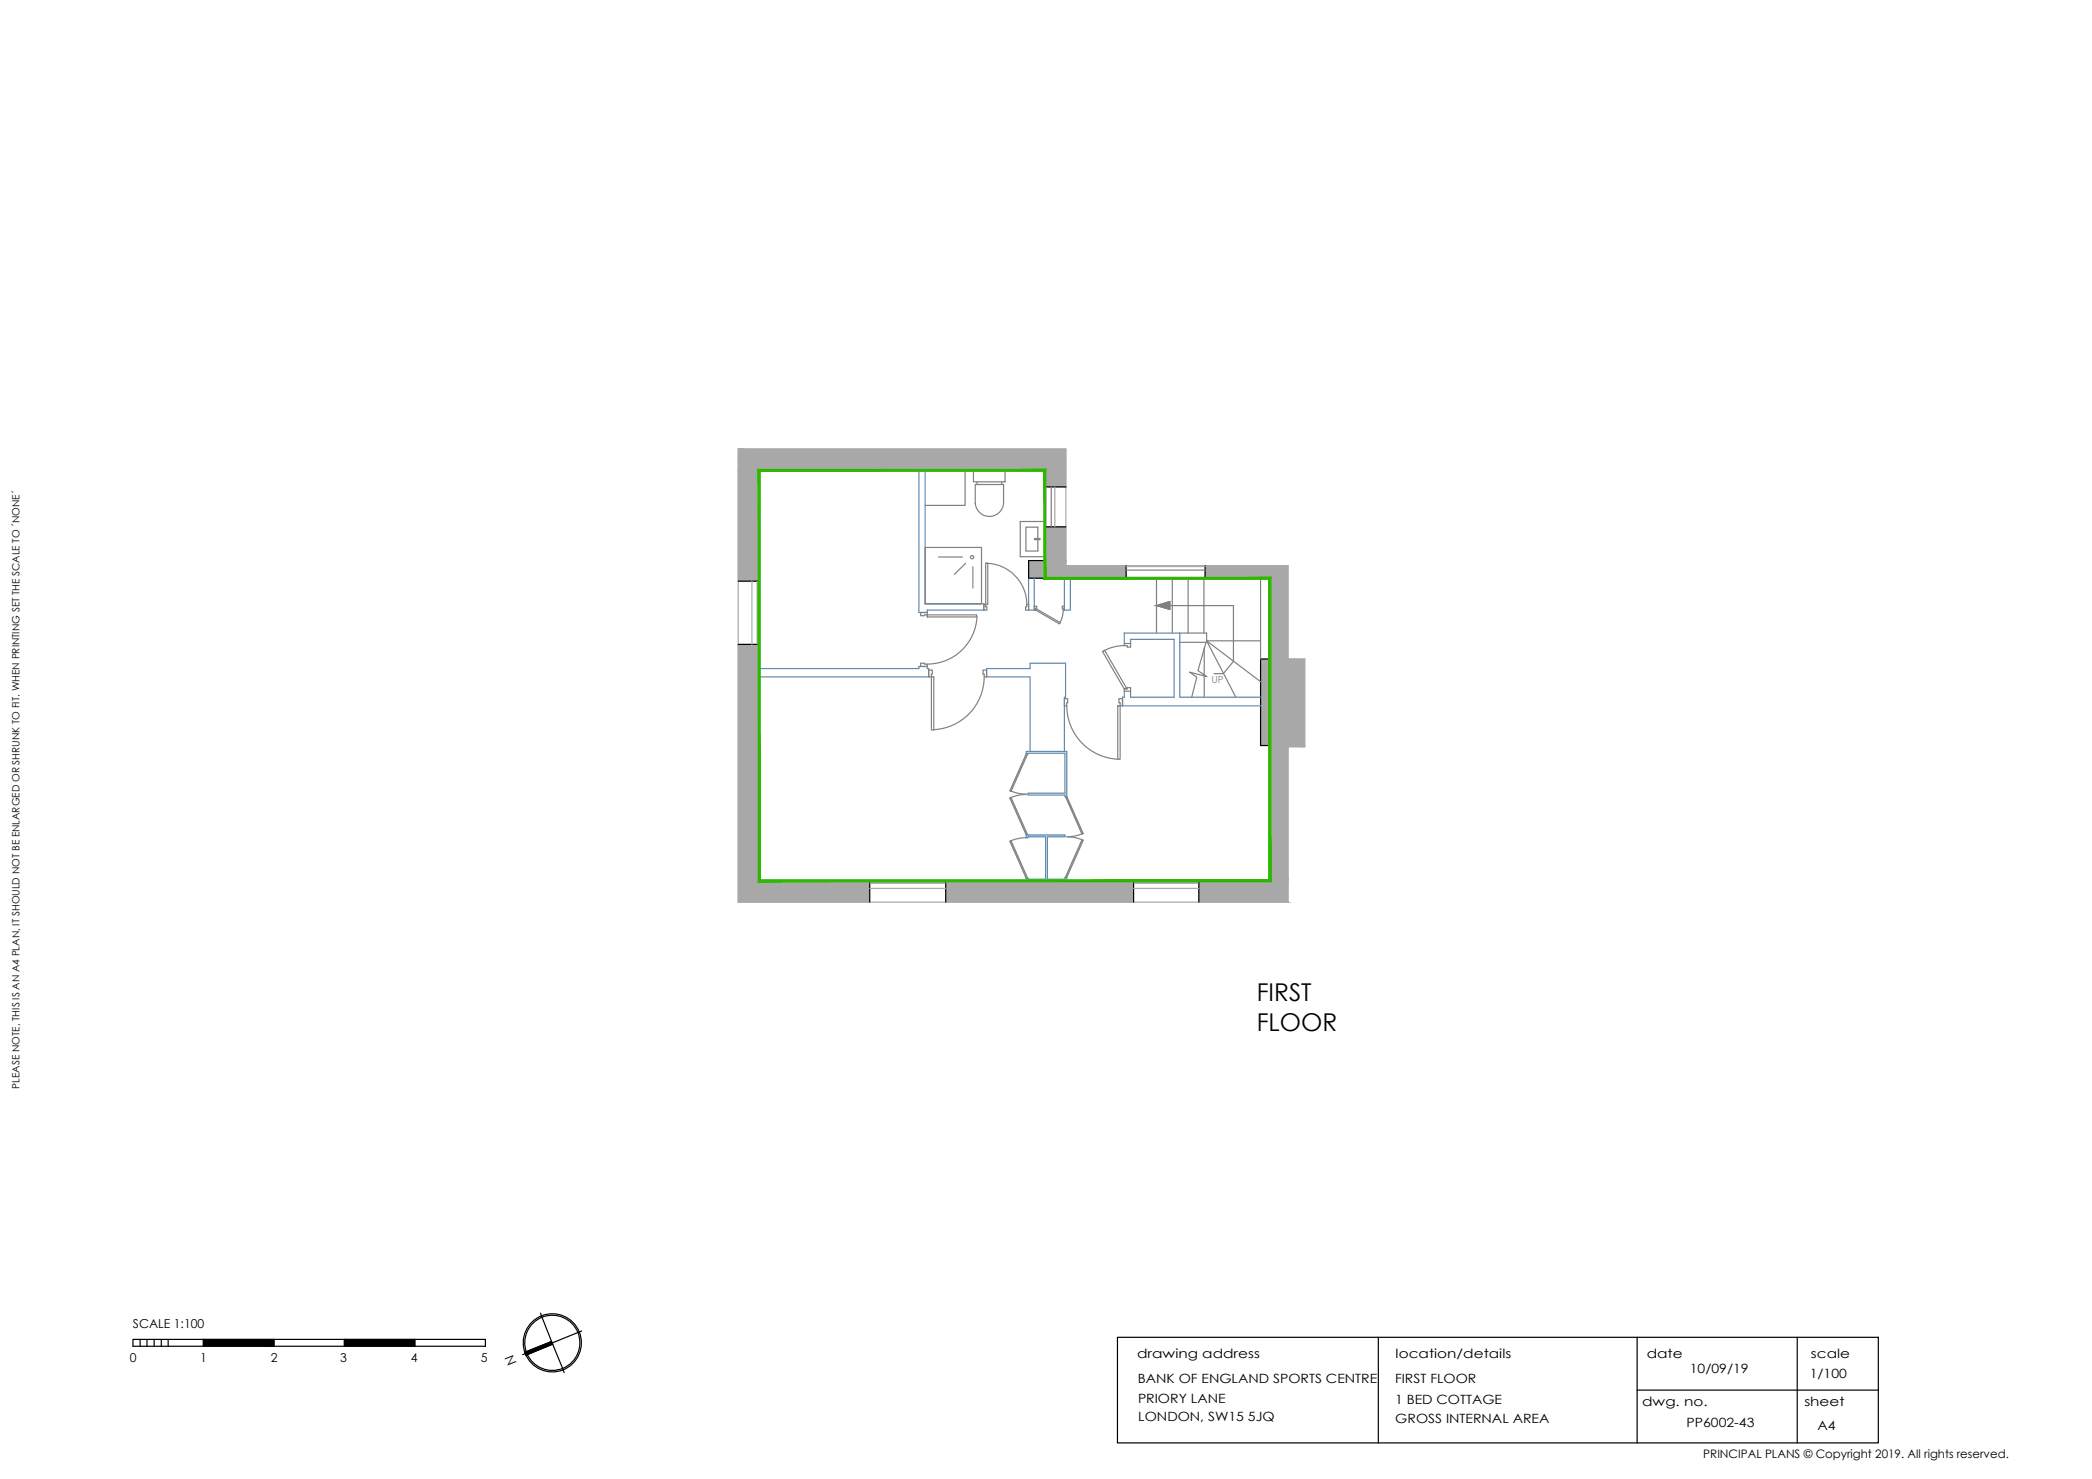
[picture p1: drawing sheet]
<svg xmlns="http://www.w3.org/2000/svg" width="297mm" height="210mm" viewBox="0 0 297 210" stroke-linecap="round" stroke-linejoin="round" font-family="sans-serif">
<!-- layer: Whatch -->
<g fill="#a8a8a8" stroke="#a8a8a8" stroke-width=".14">
<path d="M104.8 63.7l46.5 3v-3zM104.8 63.7l46.5 3h-46.5z"/>
<path d="M148.3 66.7l3 2.4v-2.4zM148.3 66.7l3 2.4h-3z"/>
<path d="M148.3 74.8l3 4.8v-4.8zM148.3 74.8l3 4.8h-3z"/>
<path d="M146 79.6l5.3 .7v-.7zM146 79.6l5.3 .7h-5.3z"/>
<path d="M171.1 80.3l11.8 1.8v-1.8zM171.1 80.3l11.8 1.8h-11.8z"/>
<path d="M146 80.3l13.9 1.8v-1.8zM146 80.3l13.9 1.8h-13.9z"/>
<path d="M104.8 66.7l3 15.8v-15.8zM104.8 66.7l3 15.8h-3z"/>
<path d="M180.3 82.1l2.6 11.4v-11.4zM180.3 82.1l2.6 11.4h-2.6z"/>
<path d="M179 93.5l6.3 12.3v-12.3zM179 93.5l6.3 12.3h-6.3z"/>
<path d="M180.3 105.8l5 .2v-.2zM180.3 105.8l5 .2h-5z"/>
<path d="M180.3 106l2.6 19v-19zM180.3 106l2.6 19h-2.6z"/>
<path d="M104.8 91.5l3 33.5v-33.5zM104.8 91.5l3 33.5h-3z"/>
<path d="M134.3 125l26.7 .3v-.3zM134.3 125l26.7 .3h-26.7z"/>
<path d="M170.2 125l12.7 3v-3zM170.2 125l12.7 3h-12.7z"/>
<path d="M134.3 125.3l26.7 2.7v-2.7zM134.3 125.3l26.7 2.7h-26.7z"/>
<path d="M104.8 125l18.7 3v-3zM104.8 125l18.7 3h-18.7z"/>
</g>
<!-- layer: WALLS -->
<g fill="none" stroke="#000" stroke-width=".17">
<path d="M151.3 69.1h-3v-2.4h-40.5v15.8h-3M151.3 74.8h-3v4.8h-2.3v2.5h13.9v-1.8M104.8 91.5h3v33.5h15.7v3M171.1 80.3v1.8h9.2v11.4h-1.3v12.3h1.3v19.2h-10.1v3M134.3 128v-3h26.7v3M68.9 190.1v1M74.6 192.1l-.4 .1M76.8 186.4l.1 .3M80 194.4l.1 .4M82.6 188.9l-.3 .1M158.7 189.8h108v15h-108zM195.7 189.8v15"/>
<path d="M232.5 189.8v15M232.5 197.3h34.2M255.2 189.8v15"/>
</g>
<!-- layer: Whatch -->
<path d="M104.8 63.7h46.5v16.6h31.6v13.2h2.4v12.5h-2.4v22h-78.1zM149.8 69.1v5.7M106.8 82.5v9M159.9 80.4h11.2M123.5 126.1h10.8M161 126.1h9.2" fill="none" stroke="#a8a8a8" stroke-width=".17"/>
<!-- layer: Stairs -->
<path d="M164.2 86l1.9-.6v1.1zM164.2 82.1v7.7M166.1 86h9v7.9l-1.4 1.7h-1.3M166.5 82.1v7.7M167.5 89.8h3.8v1.4h-3.8M168.7 82.1v7.7M170.9 82.1v7.7M171 92v3.8M171 95.9v3M171.2 91.2l-1.1 4 1.3 .8-2.5-.6 1 .7-.7 2.8M171.3 90.9h7.7M179 96.7l-7.7-5.8 4.2 8" fill="none" stroke="#808080" stroke-width=".17"/>
<!-- layer: Partitions -->
<path d="M130.5 66.7v20.2h1.2v-.3h8v-.9h-8.3v-19M107.8 94.9h22.7v-.3h1.2v.3h.2v1.2h-24.1M146 82.1v4.5h.9v-4.5M151.1 82.1v4.5h.9v-4.5M159.6 98.1v.8h-.2v1.3h19.6M159.6 91.3v-1.5h7.9v9.1h11.5M160.5 91.3v-.6h6.2v8.2h-6.2v-.8M145.7 106.7h5.8v6.3h-.3v-.2h-5.2v-.2h5.2v-5.7h-5.2v.1h-.3zM146 118.5h.1M146.3 106.7v-10.6h-6.2v-1.2h6.2v-.8h5v4.8h-.2v7.8M145.7 125v-.4h.3v.2h2.5v-6h-2.5v.1h-.3v-.4h5.5v.3h-2.5v6h2.5v-.3h.3v.5" fill="none" stroke="#5c8ab8" stroke-width=".17"/>
<!-- layer: BLOCKS -->
<g fill="none" stroke="#808080" stroke-width=".17">
<path d="M131.4 77.7h8v8h-8zM133.3 79.1h3.4M137 66.7v5h-5.6M137.1 79.9l-1.6 1.6M138.2 66.7h4.5v1.7h-4.5zM138.5 71.4a2.01 2.01 0 0 0 2 1.9 2.01 2.01 0 0 0 2-1.9M138.7 68.4v.4h3.5v-.4M138.7 68.8h-.2v2.7M140 79.9h.3v5.9h-.3zM140 79.9a5.9 5.9 0 0 1 5.8 5.9M142.2 68.8h.3v2.7M144.9 74h3.4v5h-3.4z"/>
<path d="M146.9 76.4h.8v.2h-.8zM147.4 76.4v-1.6h-1.7v3.4h1.7v-1.6M130.7 94.1h.6v.1h.4v.4h-1zM130.7 86.9h1v.4h-.4v.1h-.6zM131.7 87.3h7v.3h-7zM131.9 95.1h.5v.6h-.2v.4h-.3zM132.2 96.1h.4v7.5h-.4zM138.1 80.4v3.1M138.7 87.5a7 7 0 0 1-7 6.7M139.6 95.1h.5v1h-.4v-.4h-.1zM139.7 85.8h.3v.3h.1v.5h-.4zM139.7 96.1a7.5 7.5 0 0 1-7.1 7.5"/>
<path d="M145.8 85.8h.2v.8h-.4v-.5h.2zM146.9 86h.3l-.1 .6h-.2zM147.2 86.4l3.3 2-.1 .1-3.3-1.9zM150.8 86h.3v.6h-.1zM151 86.6l-.2 1.2-.4 .7M151.1 99.2h.5v.6h-.1v.4h-.4zM156.5 92.5l.3-.2 3.1 5.3-.3 .2zM158.9 99.2h.5v1h-.4v-.4h-.1zM159.6 97.8h.5v-.2h.4v.5h-.9zM159.6 91.3h.9v.5h-.4v-.2h-.5zM159.7 91.6l-1.6 .2-1.5 .7M179 82.1v11.4"/>
<path d="M143.4 113.3l.2-.1 2.3 5.2-.2 .1zM143.4 119.4l.2-.1 2.3 5.3h-.2zM143.4 112.2l.9 .3 1.4 .2M145.7 107l.2 .1-2.3 5.2-.2-.1zM145.7 112.7l-1.4 .2-.9 .3M145.7 118.9l-1.4 .2-.9 .3M151.3 113.1l.2-.1 2.3 5.3-.2 .1zM151.5 100.2a7.6 7.6 0 0 0 7.2 7.5M153.6 119.2l.2 .1-2.3 5.2-.2-.1zM153.8 118.3l-.9 .3-1.4 .2 1.4 .1 .9 .4M158.7 100.2h.3v7.6h-.3z"/>
<circle cx="138" cy="79.1" r=".23"/>
</g>
<!-- layer: Window -->
<path d="M148.3 69.1v5.7M149.3 69.1v5.7M107.5 82.5v9M107.8 82.5v9M159.9 82.1h11.2M159.9 80.9h11.2M123.5 125h10.8M123.5 125.3h10.8M161 125h9.2M161 125.3h9.2" fill="none" stroke="#808080" stroke-width=".17"/>
<!-- layer: Stairs -->
<path d="M164.2 86l1.9-.6v.6zM164.2 86l1.9 .5v-.5z" fill="#808080" stroke="#808080" stroke-width=".14"/>
<!-- layer: GIA -->
<path d="M107.7 66.6l.2 .3 40.6-.3zM107.9 66.9l40.6-.3-.3 .3zM148.2 66.9l.3 15v-15.3zM148.2 66.9l.3 15-.3 .3zM148.5 81.9l-.3 .3 32.3-.3zM148.2 82.2l32.3-.3-.4 .3zM180.1 82.2l.4 43v-43.3zM180.1 82.2l.4 43-.4-.3zM107.7 125.2h72.8l-.4-.3zM107.7 125.2l.2-.3h72.2zM107.7 66.6v58.6l.2-.3zM107.7 66.6l.2 .3v58z" fill="#2eb800" stroke="#2eb800" stroke-width=".14"/>
<!-- layer: WALLS -->
<g fill="#000" stroke="#000" stroke-width=".14">
<path d="M28.9 190.1l10 1v-1zM28.9 190.1l10 1h-10z"/>
<path d="M48.9 190.1l10 1v-1zM48.9 190.1l10 1h-10z"/>
<path d="M74.5 191.9l.2 .4 3.6-1.9zM74.7 192.3l3.6-1.9 .2 .4z"/>
</g>
<!-- layer: principalplans -->
<g fill="none" stroke="#000" stroke-width=".17">
<path d="M19.9 190.1v1M20.9 190.1v1M21.9 190.1v1M22.9 190.1v1M23.9 190.1v1M28.9 190.1v1M38.9 190.1v1M48.9 190.1v1M58.9 190.1v1M68.9 190.1h-50v1h50M74.7 191.9a3.9 3.9 0 0 1 4.3-5.2 3.9 3.9 0 0 1 2.5 6.3 3.9 3.9 0 0 1-6.7-.9M76.9 186.7l1.5 3.9"/>
<path d="M78.3 190.4l-3.8 1.5M78.5 190.8l-3.8 1.5M82.3 189l-3.9 1.6 1.6 3.8"/>
<circle cx="78.4" cy="190.6" r="4.1"/>
</g>
<g font-size="3.5">
<text x="178.4" y="142">FIRST</text>
<text x="178.4" y="146.3">FLOOR</text>
</g>
<text font-size="1.9" x="73.4" y="193.4" transform="rotate(-112 73.4 193.4)">N</text>
<g font-size="1.8">
<text x="161.5" y="192.8">drawing address</text>
<text x="161.5" y="196.3">BANK OF ENGLAND SPORTS CENTRE</text>
<text x="198.1" y="196.2">FIRST FLOOR</text>
<text x="198.2" y="192.8">location/details</text>
<text x="233.8" y="192.8">date</text>
<text x="239.9" y="194.9">10/09/19</text>
<text x="257" y="195.6">1/100</text>
<text x="257.1" y="192.8">scale</text>
<text x="161.6" y="199.1">PRIORY LANE</text>
<text x="161.6" y="201.7">LONDON, SW15 5JQ</text>
<text x="198.1" y="199.2">1 BED COTTAGE</text>
<text x="198.1" y="201.9">GROSS INTERNAL AREA</text>
<text x="233.2" y="199.6">dwg. no.</text>
<text x="239.5" y="202.5">PP6002-43</text>
<text x="256.2" y="199.6">sheet</text>
<text x="258.1" y="203">A4</text>
</g>
<g font-size="1.7">
<text x="18.9" y="188.5">SCALE 1:100</text>
<text x="18.4" y="193.4">0</text>
<text x="28.4" y="193.4">1</text>
<text x="38.4" y="193.4">2</text>
<text x="48.3" y="193.4">3</text>
<text x="58.3" y="193.4">4</text>
<text x="68.3" y="193.4">5</text>
<text x="241.9" y="207">PRINCIPAL PLANS © Copyright 2019. All rights reserved.</text>
</g>
<text font-size="1.4" fill="#808080" x="172" y="96.9">UP</text>
<text font-size="1.4" x="2.8" y="154.5" transform="rotate(-90 2.8 154.5)">PLEASE NOTE, THIS IS AN A4 PLAN, IT SHOULD NOT BE ENLARGED OR SHRUNK TO FIT. WHEN PRINTING SET THE SCALE TO ´NONE´</text>
</svg>
